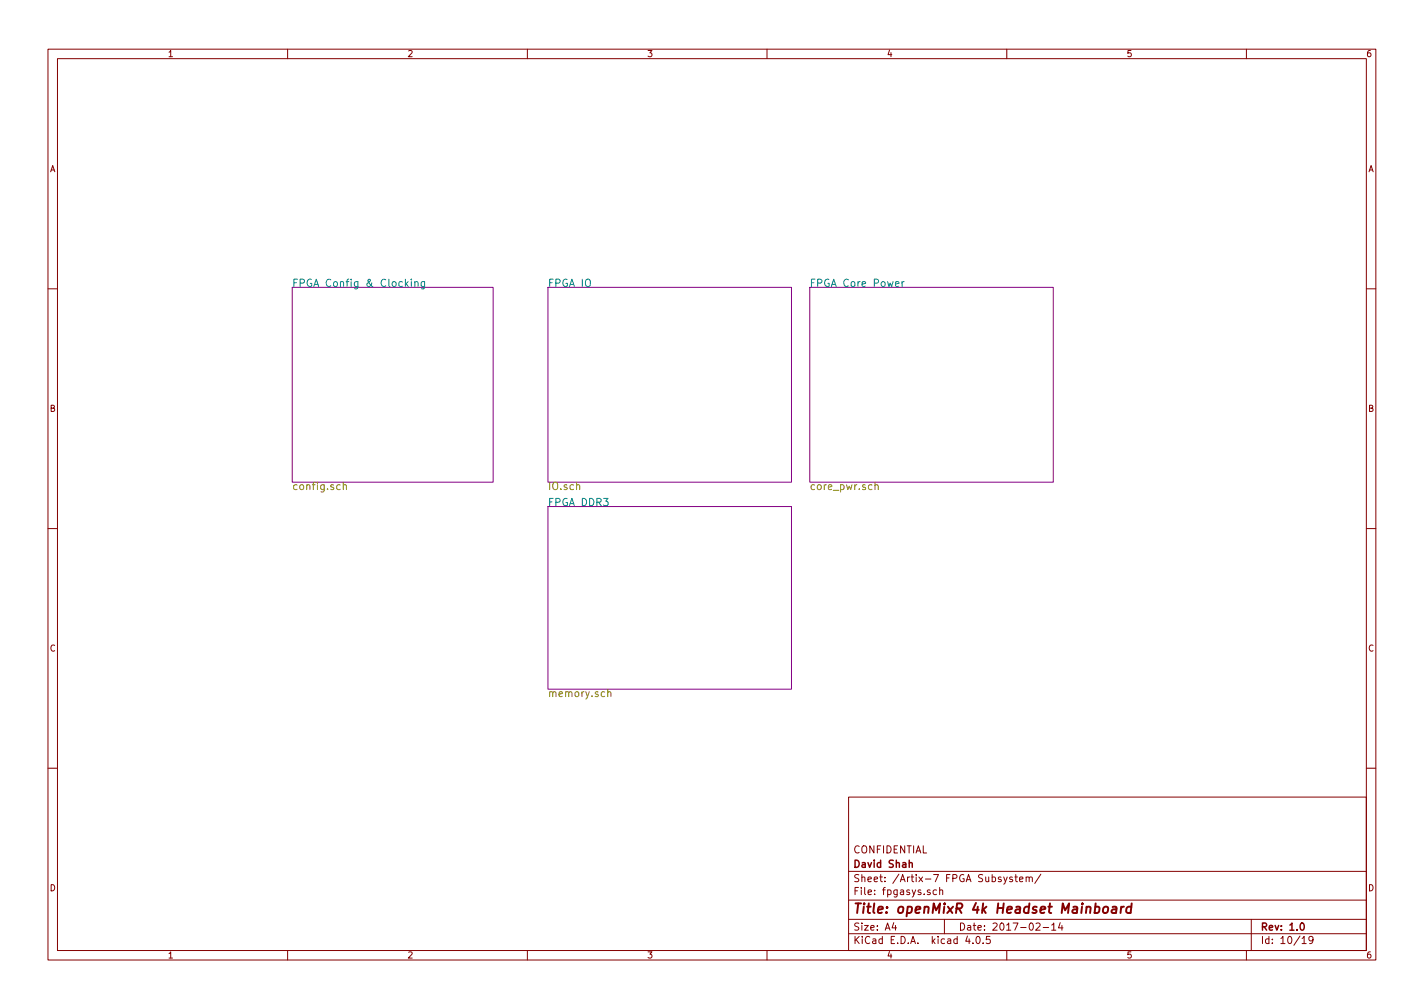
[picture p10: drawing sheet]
<svg xmlns="http://www.w3.org/2000/svg" width="297mm" height="210mm" viewBox="0 0 297 210" stroke-linecap="round" stroke-linejoin="round" font-family="sans-serif">
<g fill="none" stroke="#840000" stroke-width=".21">
<path d="M10 10.3h277v189.9h-277zM12 12.2h273v186.1h-273zM60 10.3v1.9M110 10.3v1.9M160 10.3v1.9M210 10.3v1.9M260 10.3v1.9M10 60.2h2M285 60.2h2M10 110.3h2M285 110.3h2M10 160.2h2"/>
<path d="M177 166.3h108v32h-108zM285 160.2h2M60 198.3v1.9M110 198.3v1.9M160 198.3v1.9M177 194.8h108M177 191.8h108M177 187.8h108M177 181.8h108M186.4 192.5l-.3 1h.9M186.8 193v1M195.4 185.7l-.5-.1-.3 .3 .1 .6 .2 .1 .5-.1"/>
<path d="M196 185.7l.2-.1 .4 .1v.9M196 185.1v1.5M197 191.8v3M201.8 195.2l-.4 1.1h1M202.9 196.7v.1M203.8 195.4l.1-.1a.8 .8 0 0 1 .6 .8 .8 .8 0 0 1-.6 .7 .97 .97 0 0 1-.1-1.4zM205.1 196.7v.1M206.5 195.3h-.7l-.1 .7h.7l.2 .2-.1 .5-.2 .1-.6-.1M210 198.3v1.9M210.1 182.9l-.5 1.4-.2 .1M211.2 183l-.4-.1-.2 .2 .1 .3 .5 .1v.3h-.6M211.7 182.9h.5"/>
<path d="M211.9 182.4v1.3l.3 .2M212.7 183.4l.7-.1-.1-.3-.4-.1-.2 .2 .1 .7h.5M214 183.1l.2-.2 .4 .1 .1 .9M214 182.9v1M214.7 183.1l.2-.2 .4 .1v.9M216.1 192.7l.6-.2 .3 .5-1 1h1M217.1 182.3l-1.3 2M217.6 193.5h1.1M219.4 193l.4-.5v1.5M219.4 194h.8M221.2 192.5l-.4 1h.9M221.5 193v1"/>
<path d="M260 198.3v1.9M261 191.8v6.5M271.6 195.8l.4-.5v1.5M271.6 196.8h.9M273.9 196l-.3 .3h-.3l-.3-.3v-.4l.3-.3h.3l.3 .3a1.01 1.01 0 0 1-.4 1.2h-.3"/>
</g>
<path d="M189.7 180.1l.2-.2 .3 .1 .1 .9M271.3 192.7l.3-.2a.8 .8 0 0 1 .5 .8 .8 .8 0 0 1-.5 .7l-.4-.5z" fill="none" stroke="#840000" stroke-width=".3"/>
<path d="M230.3 189.3l.3-.2 .5 .2v.8l-.4 .3-.6-.1zM232.1 189.2h.7v1.2M232.9 189.6l-.7 .1a.4 .4 0 0 0-.3 .3 .4 .4 0 0 0 .2 .4l.7-.1M233.9 189.1l-.2 1.3M234.4 189.1l-.3 .1-.3 .3M236 189.2l-.2-.1a.67 .67 0 0 0-.8 .4v.8l.3 .1 .5-.1M236.1 188.4l-.3 2" fill="none" stroke="#840000" stroke-width=".41"/>
<path d="M61 59.9h41.9v40.7h-41.9zM114.3 59.9h50.8v40.7h-50.8zM168.9 59.9h50.8v40.7h-50.8zM114.3 105.7h50.8v38.1h-50.8z" fill="none" stroke="#840084" stroke-width=".21"/>
<path d="M84.7 59.2l.4 .6M85.1 58.7l-.5 .6M85.8 58.2v.2M85.8 58.7v1.1M86.5 58.9l.1-.1a.36 .36 0 0 1 .6 .2v.8M86.5 58.7v1.1M88.6 58.7v1.3l-.3 .3-.4-.1M88.6 58.8l-.5-.1-.3 .3 .2 .7h.6M186.8 59.3l.7-.2v-.3l-.5-.1-.2 .3 .1 .7h.6M188.2 58.7v1.1M188.6 58.7l-.4 .3" fill="none" stroke="#008484" stroke-width=".21"/>
<path d="M71.6 101.3l.1-.1a.36 .36 0 0 1 .6 .1v.8M71.6 100.6v1.5M182.5 101.3l.1-.1a.36 .36 0 0 1 .6 .1v.8M182.5 100.6v1.5M126.8 144.4a.36 .36 0 0 1 .6 .1v.8M126.8 143.8v1.5" fill="none" stroke="#848400" stroke-width=".21"/>
<text font-size="2.8" fill="#840000" x="178" y="190.5">Title: openMixR 4k Headset Mainboard</text>
<g font-size="2.1" fill="#008484">
<text x="61" y="59.8">FPGA Config &amp; Clocking</text>
<text x="114.3" y="59.8">FPGA IO</text>
<text x="168.9" y="59.8">FPGA Core Power</text>
<text x="114.3" y="105.6">FPGA DDR3</text>
</g>
<g font-size="2.1" fill="#848400">
<text x="61" y="102.2">config.sch</text>
<text x="114.3" y="102.2">IO.sch</text>
<text x="168.9" y="102.2">core_pwr.sch</text>
<text x="114.3" y="145.4">memory.sch</text>
</g>
<g font-size="2.1" fill="#840000">
<text x="178" y="178">CONFIDENTIAL</text>
<text x="178" y="184">Sheet: /Artix-7 FPGA Subsystem/</text>
<text x="178" y="181">David Shah</text>
<text x="178" y="186.7">File: fpgasys.sch</text>
<text x="178" y="196.9">KiCad E.D.A. kicad 4.0.5</text>
<text x="178" y="194.1">Size: A4</text>
<text x="200" y="194.1">Date: 2017-02-14</text>
<text x="263" y="194.1">Rev: 1.0</text>
<text x="263" y="196.9">Id: 10/19</text>
</g>
<g font-size="1.8" fill="#840000">
<text x="35" y="11.9">1</text>
<text x="85" y="11.9">2</text>
<text x="135" y="11.9">3</text>
<text x="185" y="11.9">4</text>
<text x="235" y="11.9">5</text>
<text x="285" y="11.9">6</text>
<text x="10.4" y="35.9">A</text>
<text x="285.4" y="35.9">A</text>
<text x="10.4" y="85.9">B</text>
<text x="285.4" y="85.9">B</text>
<text x="10.4" y="135.9">C</text>
<text x="285.4" y="135.9">C</text>
<text x="10.4" y="185.9">D</text>
<text x="285.4" y="185.9">D</text>
<text x="35" y="199.9">1</text>
<text x="85" y="199.9">2</text>
<text x="135" y="199.9">3</text>
<text x="185" y="199.9">4</text>
<text x="235" y="199.9">5</text>
<text x="285" y="199.9">6</text>
</g>
</svg>
